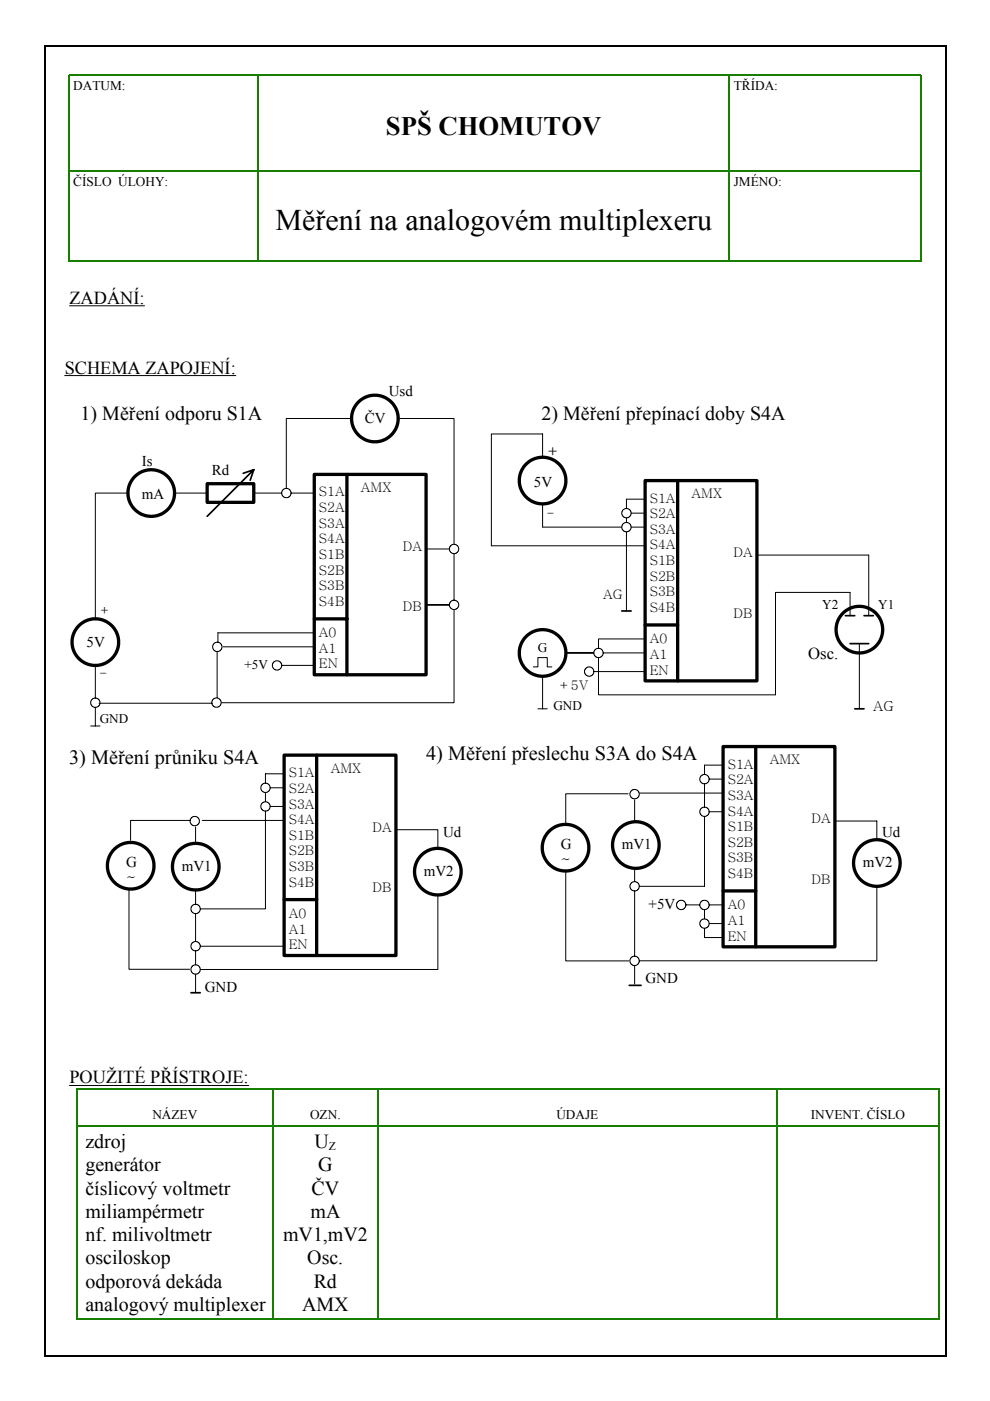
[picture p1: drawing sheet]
<svg xmlns="http://www.w3.org/2000/svg" width="210mm" height="297mm" viewBox="0 0 210 297" stroke-linecap="round" stroke-linejoin="round" font-family="sans-serif">
<path d="M54.7 15.9v39.3M154.6 15.9v39.3M14.5 36.2h180.5M195.3 55.3h-180.8v-39.4h180.7v39.6" fill="none" stroke="#177e00" stroke-width=".36"/>
<path d="M13.7 79.6h36.3M14.7 64.8h15.9" fill="none" stroke="#000" stroke-width=".21"/>
<path d="M14.3 80.2h178.6v137h-178.6z" fill="#fff"/>
<g fill="none" stroke="#000" stroke-width=".7">
<path d="M43.9 102.6h9.9v3.9h-9.9zM66.6 100.6h23.7v42.5h-23.7zM73.6 100.6v42.5M136.8 101.9h23.7v42.5h-23.7zM143.7 101.9v42.5M66.6 131.2h7M136.8 132.5h6.9M153.3 158.3h23.7v42.4h-23.7zM160.2 158.3v42.4M60.2 160.1h23.7v42.5h-23.7zM67.1 160.1v42.5M60.2 190.7h6.9"/>
<path d="M153.3 188.9h6.9"/>
<circle cx="79.5" cy="88.7" r="4.9"/>
<circle cx="32.1" cy="104.5" r="4.9"/>
<circle cx="115" cy="101.9" r="4.9"/>
<circle cx="20.2" cy="136.1" r="4.9"/>
<circle cx="115" cy="138.4" r="4.9"/>
<circle cx="182.2" cy="133.5" r="4.9"/>
<circle cx="119.9" cy="179.7" r="4.9"/>
<circle cx="134.8" cy="179.2" r="4.9"/>
<circle cx="27.7" cy="183.6" r="4.9"/>
<circle cx="41.5" cy="183.8" r="4.9"/>
<circle cx="92.8" cy="184.8" r="4.9"/>
<circle cx="185.9" cy="183" r="4.9"/>
</g>
<g fill="none" stroke="#000" stroke-width=".21">
<path d="M74.5 88.7h-13.8v14.8M84.4 88.7h11.9v26.7M115 92v4.9M115.1 92h-10.9v23.7h32.6M27.1 104.5h-6.9v26.7M37 104.5h6.9M53.8 104.5h5.9M61.7 104.5h4.9M90.3 116.4h5M96.3 117.4v9.9M115 106.8v5h16.8M132.8 109.8v1"/>
<path d="M132.8 112.8v16.7M133.8 111.8h3M133.8 108.8h3M136.8 105.8h-4v2M160.5 117.7h23.7v12.8M46 138.2v9.6M46.2 134.1v2.1M46.2 134.2h20.4M47.3 137.1h19.3M90.3 128.2h5l.2-.5 .6-.4 .8 .2 .4 .6-.2 .7-.6 .4-.9-.2-.3-.8zM96.3 129.2v19.8h-49.4M120 138.4h5.9l.4-.8 .8-.1 .6 .3 .2 .7-.4 .8-.7 .1-.7-.3-.2-.7z"/>
<path d="M127.9 138.4h8.9M136.8 135.5h-9.9v2M180.2 130.5v-4.9h-15.8v21.7h-37.5v-7.9M182.2 136.5v13.8M19.2 153.9h2M20.2 141.1v6.9M20.2 150v3.9M21 149.1h24M59.7 141.1h6.9M113.1 141.4h.9v-2h2v2h1M114 150.3h2M115 143.4v6.9"/>
<path d="M125.9 142.4h10.9M40.4 173.9h-12.7v4.3M41.5 175.3v3.6M42.9 173.9h17.3M56.3 172v20.7h-13.8M56.3 168v2M57.3 167h2.9M57.3 171h2.9M60.2 164.1h-3.9v1.9M83.9 175.9h8.9v4M133.2 168.3h-13.2v6.5M134.6 169.6v4.5"/>
<path d="M135.6 168.1h17.7M149.4 166.2v4.9M149.4 173.1v14.8h-13.9M150.3 165.2h3M150.3 172.1h3M153.3 162.2h-3.9v2M177 174.1h8.9v3.9M27.3 188.4v17.1h12.9M41.5 188.8v2.9M41.5 193.7v5.9M92.8 189.7v15.8h-50.3M120 184.7v19h13.3"/>
<path d="M134.6 184v2.9M134.6 188.9v13.8M145.4 191.9h3M149.4 192.8v2M149.4 196.8v2h3.9M150.3 195.8h3M150.3 191.9h3M185.9 187.9v15.8h-50.4M41.5 201.6v3M41.5 206.5v4M42.5 200.6h17.7M134.6 204.7v4"/>
<path d="M14.7 230.1h38"/>
<circle cx="60.7" cy="104.5" r=".99"/>
<circle cx="96.3" cy="116.4" r=".99"/>
<circle cx="132.8" cy="111.8" r=".99"/>
<circle cx="132.8" cy="108.8" r=".99"/>
<circle cx="46.1" cy="137.2" r=".99"/>
<circle cx="20.2" cy="149" r=".99"/>
<circle cx="45.9" cy="149" r=".99"/>
<circle cx="58.7" cy="141.1" r=".99"/>
<circle cx="124.9" cy="142.4" r=".99"/>
<circle cx="41.3" cy="174.1" r="1"/>
<circle cx="56.3" cy="171" r=".98"/>
<circle cx="56.3" cy="167" r=".99"/>
<circle cx="134.6" cy="168.4" r=".99"/>
<circle cx="149.4" cy="172.1" r=".99"/>
<circle cx="149.4" cy="165.2" r=".99"/>
<circle cx="41.5" cy="192.7" r=".99"/>
<circle cx="134.5" cy="187.9" r=".99"/>
<circle cx="144.4" cy="191.9" r=".98"/>
<circle cx="149.4" cy="191.9" r=".99"/>
<circle cx="149.4" cy="195.8" r=".99"/>
<circle cx="41.5" cy="200.6" r=".98"/>
<circle cx="41.5" cy="205.5" r=".99"/>
<circle cx="134.5" cy="203.7" r=".99"/>
</g>
<g fill="none" stroke="#000" stroke-width=".36">
<path d="M9.3 9.8h191.4M9.5 9.7v277.9M200.5 9.7v277.9M53.8 99.6l-.8 2.2M51.6 100.4l2.2-.8-9.9 9.9M131.8 129.5h2M179.2 130.5h2M180.2 136.5h4M183.2 130.5h2M181.2 150.3h2M40.5 210.5h2M133.4 208.9h2.5"/>
<path d="M9.3 287.5h191.4"/>
</g>
<path d="M16.3 230.8v49M16.5 230.8h182.5M16.5 238.7h182.5M57.8 230.9v48.6M80.1 230.9v48.6M164.6 230.9v48.6M199.1 230.8v49M16.1 279.6h183.2" fill="none" stroke="#177e00" stroke-width=".36"/>
<text font-size="6.3" x="58.4" y="48.8">Měření na analogovém multiplexeru</text>
<text font-size="5.7" x="81.8" y="28.7">SPŠ CHOMUTOV</text>
<g font-size="4.3">
<text x="14.6" y="162">3) Měření průniku S4A</text>
<text x="90.3" y="161.2">4) Měření přeslechu S3A do S4A</text>
</g>
<g font-size="4.2">
<text x="17.1" y="88.9">1) Měření odporu S1A</text>
<text x="114.8" y="89.1">2) Měření přepínací doby S4A</text>
<text x="18.1" y="243.4">zdroj</text>
<text x="66.7" y="243.4">U</text>
<text x="18.1" y="248.3">generátor</text>
<text x="67.5" y="248.3">G</text>
<text x="18.1" y="253.3">číslicový voltmetr</text>
<text x="66" y="253.3">ČV</text>
<text x="18.1" y="258.2">miliampérmetr</text>
<text x="18.1" y="263.1">nf. milivoltmetr</text>
<text x="60" y="263.1">mV1,mV2</text>
<text x="65.8" y="258.2">mA</text>
<text x="18.1" y="268.1">osciloskop</text>
<text x="65.2" y="268.1">Osc.</text>
<text x="18.1" y="273">odporová dekáda</text>
<text x="66.5" y="273">Rd</text>
<text x="18.1" y="277.9">analogový multiplexer</text>
<text x="64.1" y="277.9">AMX</text>
</g>
<g font-size="3.9">
<text x="14.7" y="64.4">ZADÁNÍ:</text>
<text x="13.7" y="79.2">SCHEMA ZAPOJENÍ:</text>
<text x="14.7" y="229.7">POUŽITÉ PŘÍSTROJE:</text>
</g>
<text font-size="3.5" x="171.3" y="139.6">Osc.</text>
<text font-size="3.4" x="116.1" y="96.9">+</text>
<g font-size="3.2">
<text x="82.4" y="84">Usd</text>
<text x="77.4" y="89.6">ČV</text>
<text x="30.1" y="98.8">Is</text>
<text x="44.9" y="100.8">Rd</text>
<text x="30.1" y="105.7">mA</text>
<text x="113.2" y="103.3">5V</text>
<text x="18.4" y="137.3">5V</text>
<text x="93.9" y="177.4">Ud</text>
<text x="118.9" y="179.9">G</text>
<text x="187" y="177.4">Ud</text>
<text x="26.7" y="183.7">G</text>
<text x="38.5" y="184.6">mV1</text>
<text x="89.9" y="185.7">mV2</text>
<text x="131.8" y="180">mV1</text>
<text x="182.9" y="183.8">mV2</text>
<text x="137.5" y="192.7">+5V</text>
<text x="136.9" y="208.5">GND</text>
<text x="43.4" y="210.4">GND</text>
</g>
<text font-size="2.9" x="185.2" y="150.8">AG</text>
<g font-size="2.8">
<text x="15.5" y="19">DATUM:</text>
<text x="155.6" y="19">TŘÍDA:</text>
<text x="15.5" y="39.4">ČÍSLO ÚLOHY:</text>
<text x="155.6" y="39.4">JMÉNO:</text>
<text x="67.6" y="105.3">S1A</text>
<text x="76.5" y="104.3">AMX</text>
<text x="137.8" y="106.6">S1A</text>
<text x="146.6" y="105.6">AMX</text>
<text x="67.6" y="108.6">S2A</text>
<text x="67.6" y="111.9">S3A</text>
<text x="115.8" y="109.9">-</text>
<text x="137.8" y="109.9">S2A</text>
<text x="137.8" y="113.2">S3A</text>
<text x="67.6" y="115.2">S4A</text>
<text x="67.6" y="118.5">S1B</text>
<text x="85.4" y="116.8">DA</text>
<text x="137.8" y="116.5">S4A</text>
<text x="137.8" y="119.8">S1B</text>
<text x="155.5" y="118.1">DA</text>
<text x="67.6" y="125.2">S3B</text>
<text x="67.6" y="121.8">S2B</text>
<text x="137.8" y="123.1">S2B</text>
<text x="21.3" y="130.3">+</text>
<text x="67.6" y="128.5">S4B</text>
<text x="85.4" y="129.6">DB</text>
<text x="127.9" y="127">AG</text>
<text x="137.8" y="129.8">S4B</text>
<text x="137.8" y="126.4">S3B</text>
<text x="155.5" y="130.9">DB</text>
<text x="174.3" y="129.1">Y2</text>
<text x="186.2" y="129.1">Y1</text>
<text x="67.6" y="135.1">A0</text>
<text x="137.8" y="136.4">A0</text>
<text x="21" y="143.8">-</text>
<text x="51.8" y="141.9">+5V</text>
<text x="67.6" y="138.4">A1</text>
<text x="67.6" y="141.7">EN</text>
<text x="114" y="138.3">G</text>
<text x="137.8" y="139.7">A1</text>
<text x="137.8" y="143">EN</text>
<text x="118.7" y="146.3">+ 5V</text>
<text x="21.2" y="153.3">GND</text>
<text x="117.3" y="150.5">GND</text>
<text x="163.2" y="162">AMX</text>
<text x="61.2" y="164.8">S1A</text>
<text x="70.1" y="163.8">AMX</text>
<text x="154.3" y="163">S1A</text>
<text x="154.3" y="166.3">S2A</text>
<text x="61.2" y="168.1">S2A</text>
<text x="61.2" y="171.4">S3A</text>
<text x="154.3" y="169.6">S3A</text>
<text x="154.3" y="172.9">S4A</text>
<text x="61.2" y="174.7">S4A</text>
<text x="61.2" y="178.1">S1B</text>
<text x="79" y="176.3">DA</text>
<text x="154.3" y="179.5">S2B</text>
<text x="154.3" y="176.2">S1B</text>
<text x="172.1" y="174.5">DA</text>
<text x="61.2" y="184.7">S3B</text>
<text x="61.2" y="181.4">S2B</text>
<text x="118.9" y="183.1">~</text>
<text x="154.3" y="182.9">S3B</text>
<text x="26.7" y="186.9">~</text>
<text x="61.2" y="188">S4B</text>
<text x="79" y="189.2">DB</text>
<text x="154.3" y="186.2">S4B</text>
<text x="172.1" y="187.3">DB</text>
<text x="61.2" y="194.6">A0</text>
<text x="61.2" y="198">A1</text>
<text x="154.3" y="192.8">A0</text>
<text x="154.3" y="196.1">A1</text>
<text x="61.2" y="201.3">EN</text>
<text x="154.3" y="199.4">EN</text>
<text x="32.3" y="237.3">NÁZEV</text>
<text x="65.7" y="237.3">OZN.</text>
<text x="118" y="237.3">ÚDAJE</text>
<text x="171.9" y="237.3">INVENT. ČÍSLO</text>
</g>
<text font-size="2.5" x="69.7" y="243.8">Z</text>
</svg>
